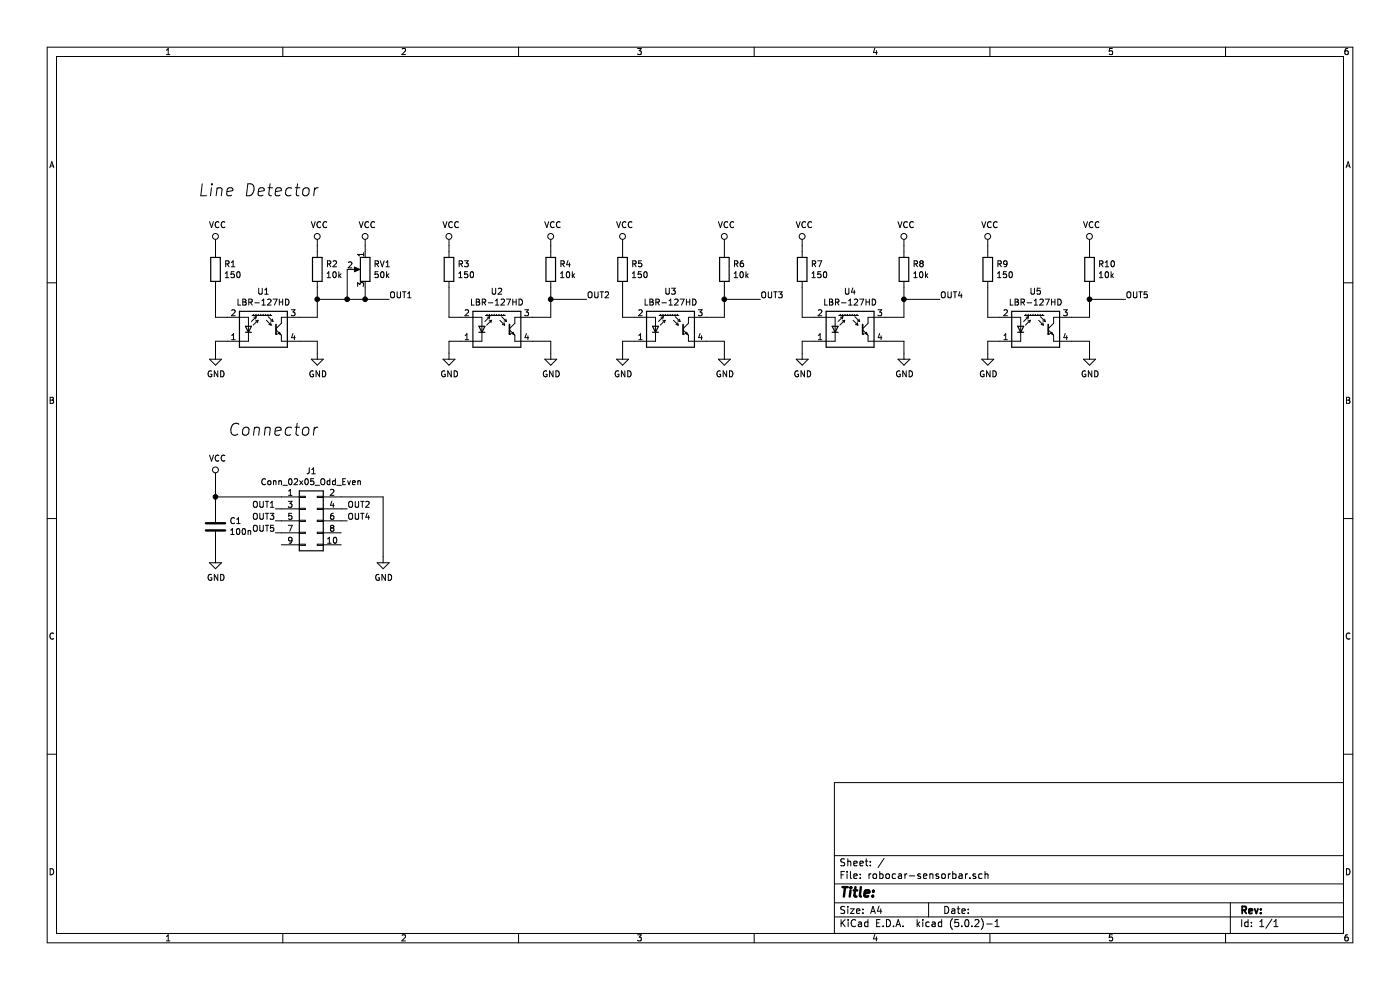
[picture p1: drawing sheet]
EESchema Schematic File Version 4
LIBS:robocar-sensorbar-cache
EELAYER 26 0
EELAYER END
$Descr A4 11693 8268
encoding utf-8
Sheet 1 1
Title ""
Date ""
Rev ""
Comp ""
Comment1 ""
Comment2 ""
Comment3 ""
Comment4 ""
$EndDescr
$Comp
L Sensor_Proximity:BPR-205 U1
U 1 1
P 2200 2750
F 0 "U1" H 2200 3067 50  0000 C CNN
F 1 "LBR-127HD" H 2200 2976 50  0000 C CNN
F 2 "photo-reflector:LBR-127HD" H 2200 2550 50  0001 C CNN
F 3 "http://www.ystone.com.tw/en/data/goods/IRPT/Photo%20Interrupters-Reflective%20Type.pdf" H 2200 2850 50  0001 C CNN
	1    2200 2750
	1    0    0    -1  
$EndComp
$Comp
L Device:R R1
U 1 1
P 1800 2250
F 0 "R1" H 1870 2296 50  0000 L CNN
F 1 "150" H 1870 2205 50  0000 L CNN
F 2 "Resistors_SMD:R_0603_HandSoldering" V 1730 2250 50  0001 C CNN
F 3 "~" H 1800 2250 50  0001 C CNN
	1    1800 2250
	1    0    0    -1  
$EndComp
$Comp
L Device:R R2
U 1 1
P 2650 2250
F 0 "R2" H 2720 2296 50  0000 L CNN
F 1 "10k" H 2720 2205 50  0000 L CNN
F 2 "Resistors_SMD:R_0603_HandSoldering" V 2580 2250 50  0001 C CNN
F 3 "~" H 2650 2250 50  0001 C CNN
	1    2650 2250
	1    0    0    -1  
$EndComp
$Comp
L power:GND #PWR0101
U 1 1
P 2650 2950
F 0 "#PWR0101" H 2650 2700 50  0001 C CNN
F 1 "GND" H 2655 2777 50  0000 C CNN
F 2 "" H 2650 2950 50  0001 C CNN
F 3 "" H 2650 2950 50  0001 C CNN
	1    2650 2950
	1    0    0    -1  
$EndComp
Wire Wire Line
	2650 2950 2650 2850
Wire Wire Line
	2650 2850 2500 2850
Wire Wire Line
	2500 2650 2650 2650
Wire Wire Line
	2650 2650 2650 2500
$Comp
L power:GND #PWR0102
U 1 1
P 1800 2950
F 0 "#PWR0102" H 1800 2700 50  0001 C CNN
F 1 "GND" H 1805 2777 50  0000 C CNN
F 2 "" H 1800 2950 50  0001 C CNN
F 3 "" H 1800 2950 50  0001 C CNN
	1    1800 2950
	1    0    0    -1  
$EndComp
Wire Wire Line
	1800 2950 1800 2850
Wire Wire Line
	1800 2850 1900 2850
Wire Wire Line
	1900 2650 1800 2650
Wire Wire Line
	1800 2650 1800 2400
Wire Wire Line
	2650 2100 2650 2050
Wire Wire Line
	1800 2100 1800 2050
Wire Wire Line
	2650 2500 2900 2500
Connection ~ 2650 2500
Wire Wire Line
	2650 2500 2650 2400
Text Label 3250 2500 0    50   ~ 0
OUT1
$Comp
L Sensor_Proximity:BPR-205 U2
U 1 1
P 4150 2750
F 0 "U2" H 4150 3067 50  0000 C CNN
F 1 "LBR-127HD" H 4150 2976 50  0000 C CNN
F 2 "photo-reflector:LBR-127HD" H 4150 2550 50  0001 C CNN
F 3 "http://www.ystone.com.tw/en/data/goods/IRPT/Photo%20Interrupters-Reflective%20Type.pdf" H 4150 2850 50  0001 C CNN
	1    4150 2750
	1    0    0    -1  
$EndComp
$Comp
L Device:R R3
U 1 1
P 3750 2250
F 0 "R3" H 3820 2296 50  0000 L CNN
F 1 "150" H 3820 2205 50  0000 L CNN
F 2 "Resistors_SMD:R_0603_HandSoldering" V 3680 2250 50  0001 C CNN
F 3 "~" H 3750 2250 50  0001 C CNN
	1    3750 2250
	1    0    0    -1  
$EndComp
$Comp
L Device:R R4
U 1 1
P 4600 2250
F 0 "R4" H 4670 2296 50  0000 L CNN
F 1 "10k" H 4670 2205 50  0000 L CNN
F 2 "Resistors_SMD:R_0603_HandSoldering" V 4530 2250 50  0001 C CNN
F 3 "~" H 4600 2250 50  0001 C CNN
	1    4600 2250
	1    0    0    -1  
$EndComp
$Comp
L power:GND #PWR0103
U 1 1
P 4600 2950
F 0 "#PWR0103" H 4600 2700 50  0001 C CNN
F 1 "GND" H 4605 2777 50  0000 C CNN
F 2 "" H 4600 2950 50  0001 C CNN
F 3 "" H 4600 2950 50  0001 C CNN
	1    4600 2950
	1    0    0    -1  
$EndComp
Wire Wire Line
	4600 2950 4600 2850
Wire Wire Line
	4600 2850 4450 2850
Wire Wire Line
	4450 2650 4600 2650
Wire Wire Line
	4600 2650 4600 2500
$Comp
L power:GND #PWR0104
U 1 1
P 3750 2950
F 0 "#PWR0104" H 3750 2700 50  0001 C CNN
F 1 "GND" H 3755 2777 50  0000 C CNN
F 2 "" H 3750 2950 50  0001 C CNN
F 3 "" H 3750 2950 50  0001 C CNN
	1    3750 2950
	1    0    0    -1  
$EndComp
Wire Wire Line
	3750 2950 3750 2850
Wire Wire Line
	3750 2850 3850 2850
Wire Wire Line
	3850 2650 3750 2650
Wire Wire Line
	3750 2650 3750 2400
Wire Wire Line
	4600 2100 4600 2050
Wire Wire Line
	3750 2100 3750 2050
Wire Wire Line
	4600 2500 4900 2500
Connection ~ 4600 2500
Wire Wire Line
	4600 2500 4600 2400
Text Label 4900 2500 0    50   ~ 0
OUT2
$Comp
L Device:R_POT RV1
U 1 1
P 3050 2250
F 0 "RV1" H 2981 2296 50  0000 R CNN
F 1 "50k" H 2981 2205 50  0000 R CNN
F 2 "Potentiometers:Potentiometer_Trimmer_Copal_CT-6EP" H 3050 2250 50  0001 C CNN
F 3 "~" H 3050 2250 50  0001 C CNN
	1    3050 2250
	-1   0    0    -1  
$EndComp
Wire Wire Line
	3050 2500 3050 2400
Connection ~ 3050 2500
Wire Wire Line
	3050 2500 3250 2500
Wire Wire Line
	3050 2050 3050 2100
Wire Wire Line
	2900 2250 2900 2500
Connection ~ 2900 2500
Wire Wire Line
	2900 2500 3050 2500
Text Notes 1650 1650 0    100  Italic 0
Line Detector
Text Notes 1900 3650 0    100  Italic 0
Connector
$Comp
L Connector_Generic:Conn_02x05_Odd_Even J1
U 1 1
P 2550 4350
F 0 "J1" H 2600 4767 50  0000 C CNN
F 1 "Conn_02x05_Odd_Even" H 2600 4676 50  0000 C CNN
F 2 "Pin_Headers:Pin_Header_Straight_2x05_Pitch2.54mm" H 2550 4350 50  0001 C CNN
F 3 "~" H 2550 4350 50  0001 C CNN
	1    2550 4350
	1    0    0    -1  
$EndComp
Wire Wire Line
	2350 4150 1800 4150
Wire Wire Line
	3200 4150 2850 4150
$Comp
L power:GND #PWR0105
U 1 1
P 3200 4650
F 0 "#PWR0105" H 3200 4400 50  0001 C CNN
F 1 "GND" H 3205 4477 50  0000 C CNN
F 2 "" H 3200 4650 50  0001 C CNN
F 3 "" H 3200 4650 50  0001 C CNN
	1    3200 4650
	1    0    0    -1  
$EndComp
Text Label 2300 4250 2    50   ~ 0
OUT1
Wire Wire Line
	2300 4250 2350 4250
Text Label 2300 4350 2    50   ~ 0
OUT3
Text Label 2300 4450 2    50   ~ 0
OUT5
Wire Wire Line
	2300 4450 2350 4450
Wire Wire Line
	2300 4350 2350 4350
Text Label 2900 4250 0    50   ~ 0
OUT2
Wire Wire Line
	2900 4250 2850 4250
Text Label 2900 4350 0    50   ~ 0
OUT4
Wire Wire Line
	2900 4350 2850 4350
Wire Wire Line
	3200 4150 3200 4650
$Comp
L Device:C C1
U 1 1
P 1800 4400
F 0 "C1" H 1685 4354 50  0000 R CNN
F 1 "100n" H 1685 4445 50  0000 R CNN
F 2 "Capacitors_SMD:C_0603_HandSoldering" H 1838 4250 50  0001 C CNN
F 3 "~" H 1800 4400 50  0001 C CNN
	1    1800 4400
	-1   0    0    1   
$EndComp
Wire Wire Line
	1800 4000 1800 4150
Connection ~ 1800 4150
Wire Wire Line
	1800 4150 1800 4250
$Comp
L power:GND #PWR0106
U 1 1
P 1800 4650
F 0 "#PWR0106" H 1800 4400 50  0001 C CNN
F 1 "GND" H 1805 4477 50  0000 C CNN
F 2 "" H 1800 4650 50  0001 C CNN
F 3 "" H 1800 4650 50  0001 C CNN
	1    1800 4650
	1    0    0    -1  
$EndComp
Wire Wire Line
	1800 4650 1800 4550
$Comp
L power:VCC #PWR0107
U 1 1
P 1800 4000
F 0 "#PWR0107" H 1800 3850 50  0001 C CNN
F 1 "VCC" H 1817 4173 50  0000 C CNN
F 2 "" H 1800 4000 50  0001 C CNN
F 3 "" H 1800 4000 50  0001 C CNN
	1    1800 4000
	1    0    0    -1  
$EndComp
$Comp
L power:VCC #PWR0108
U 1 1
P 2650 2050
F 0 "#PWR0108" H 2650 1900 50  0001 C CNN
F 1 "VCC" H 2667 2223 50  0000 C CNN
F 2 "" H 2650 2050 50  0001 C CNN
F 3 "" H 2650 2050 50  0001 C CNN
	1    2650 2050
	1    0    0    -1  
$EndComp
$Comp
L power:VCC #PWR0109
U 1 1
P 1800 2050
F 0 "#PWR0109" H 1800 1900 50  0001 C CNN
F 1 "VCC" H 1817 2223 50  0000 C CNN
F 2 "" H 1800 2050 50  0001 C CNN
F 3 "" H 1800 2050 50  0001 C CNN
	1    1800 2050
	1    0    0    -1  
$EndComp
$Comp
L power:VCC #PWR0110
U 1 1
P 3050 2050
F 0 "#PWR0110" H 3050 1900 50  0001 C CNN
F 1 "VCC" H 3067 2223 50  0000 C CNN
F 2 "" H 3050 2050 50  0001 C CNN
F 3 "" H 3050 2050 50  0001 C CNN
	1    3050 2050
	1    0    0    -1  
$EndComp
$Comp
L power:VCC #PWR0111
U 1 1
P 3750 2050
F 0 "#PWR0111" H 3750 1900 50  0001 C CNN
F 1 "VCC" H 3767 2223 50  0000 C CNN
F 2 "" H 3750 2050 50  0001 C CNN
F 3 "" H 3750 2050 50  0001 C CNN
	1    3750 2050
	1    0    0    -1  
$EndComp
$Comp
L power:VCC #PWR0112
U 1 1
P 4600 2050
F 0 "#PWR0112" H 4600 1900 50  0001 C CNN
F 1 "VCC" H 4617 2223 50  0000 C CNN
F 2 "" H 4600 2050 50  0001 C CNN
F 3 "" H 4600 2050 50  0001 C CNN
	1    4600 2050
	1    0    0    -1  
$EndComp
$Comp
L Sensor_Proximity:BPR-205 U3
U 1 1
P 5600 2750
F 0 "U3" H 5600 3067 50  0000 C CNN
F 1 "LBR-127HD" H 5600 2976 50  0000 C CNN
F 2 "photo-reflector:LBR-127HD" H 5600 2550 50  0001 C CNN
F 3 "http://www.ystone.com.tw/en/data/goods/IRPT/Photo%20Interrupters-Reflective%20Type.pdf" H 5600 2850 50  0001 C CNN
	1    5600 2750
	1    0    0    -1  
$EndComp
$Comp
L Device:R R5
U 1 1
P 5200 2250
F 0 "R5" H 5270 2296 50  0000 L CNN
F 1 "150" H 5270 2205 50  0000 L CNN
F 2 "Resistors_SMD:R_0603_HandSoldering" V 5130 2250 50  0001 C CNN
F 3 "~" H 5200 2250 50  0001 C CNN
	1    5200 2250
	1    0    0    -1  
$EndComp
$Comp
L Device:R R6
U 1 1
P 6050 2250
F 0 "R6" H 6120 2296 50  0000 L CNN
F 1 "10k" H 6120 2205 50  0000 L CNN
F 2 "Resistors_SMD:R_0603_HandSoldering" V 5980 2250 50  0001 C CNN
F 3 "~" H 6050 2250 50  0001 C CNN
	1    6050 2250
	1    0    0    -1  
$EndComp
$Comp
L power:GND #PWR0113
U 1 1
P 6050 2950
F 0 "#PWR0113" H 6050 2700 50  0001 C CNN
F 1 "GND" H 6055 2777 50  0000 C CNN
F 2 "" H 6050 2950 50  0001 C CNN
F 3 "" H 6050 2950 50  0001 C CNN
	1    6050 2950
	1    0    0    -1  
$EndComp
Wire Wire Line
	6050 2950 6050 2850
Wire Wire Line
	6050 2850 5900 2850
Wire Wire Line
	5900 2650 6050 2650
Wire Wire Line
	6050 2650 6050 2500
$Comp
L power:GND #PWR0114
U 1 1
P 5200 2950
F 0 "#PWR0114" H 5200 2700 50  0001 C CNN
F 1 "GND" H 5205 2777 50  0000 C CNN
F 2 "" H 5200 2950 50  0001 C CNN
F 3 "" H 5200 2950 50  0001 C CNN
	1    5200 2950
	1    0    0    -1  
$EndComp
Wire Wire Line
	5200 2950 5200 2850
Wire Wire Line
	5200 2850 5300 2850
Wire Wire Line
	5300 2650 5200 2650
Wire Wire Line
	5200 2650 5200 2400
Wire Wire Line
	6050 2100 6050 2050
Wire Wire Line
	5200 2100 5200 2050
Wire Wire Line
	6050 2500 6350 2500
Connection ~ 6050 2500
Wire Wire Line
	6050 2500 6050 2400
Text Label 6350 2500 0    50   ~ 0
OUT3
$Comp
L power:VCC #PWR0115
U 1 1
P 5200 2050
F 0 "#PWR0115" H 5200 1900 50  0001 C CNN
F 1 "VCC" H 5217 2223 50  0000 C CNN
F 2 "" H 5200 2050 50  0001 C CNN
F 3 "" H 5200 2050 50  0001 C CNN
	1    5200 2050
	1    0    0    -1  
$EndComp
$Comp
L power:VCC #PWR0116
U 1 1
P 6050 2050
F 0 "#PWR0116" H 6050 1900 50  0001 C CNN
F 1 "VCC" H 6067 2223 50  0000 C CNN
F 2 "" H 6050 2050 50  0001 C CNN
F 3 "" H 6050 2050 50  0001 C CNN
	1    6050 2050
	1    0    0    -1  
$EndComp
$Comp
L Sensor_Proximity:BPR-205 U4
U 1 1
P 7100 2750
F 0 "U4" H 7100 3067 50  0000 C CNN
F 1 "LBR-127HD" H 7100 2976 50  0000 C CNN
F 2 "photo-reflector:LBR-127HD" H 7100 2550 50  0001 C CNN
F 3 "http://www.ystone.com.tw/en/data/goods/IRPT/Photo%20Interrupters-Reflective%20Type.pdf" H 7100 2850 50  0001 C CNN
	1    7100 2750
	1    0    0    -1  
$EndComp
$Comp
L Device:R R7
U 1 1
P 6700 2250
F 0 "R7" H 6770 2296 50  0000 L CNN
F 1 "150" H 6770 2205 50  0000 L CNN
F 2 "Resistors_SMD:R_0603_HandSoldering" V 6630 2250 50  0001 C CNN
F 3 "~" H 6700 2250 50  0001 C CNN
	1    6700 2250
	1    0    0    -1  
$EndComp
$Comp
L Device:R R8
U 1 1
P 7550 2250
F 0 "R8" H 7620 2296 50  0000 L CNN
F 1 "10k" H 7620 2205 50  0000 L CNN
F 2 "Resistors_SMD:R_0603_HandSoldering" V 7480 2250 50  0001 C CNN
F 3 "~" H 7550 2250 50  0001 C CNN
	1    7550 2250
	1    0    0    -1  
$EndComp
$Comp
L power:GND #PWR0117
U 1 1
P 7550 2950
F 0 "#PWR0117" H 7550 2700 50  0001 C CNN
F 1 "GND" H 7555 2777 50  0000 C CNN
F 2 "" H 7550 2950 50  0001 C CNN
F 3 "" H 7550 2950 50  0001 C CNN
	1    7550 2950
	1    0    0    -1  
$EndComp
Wire Wire Line
	7550 2950 7550 2850
Wire Wire Line
	7550 2850 7400 2850
Wire Wire Line
	7400 2650 7550 2650
Wire Wire Line
	7550 2650 7550 2500
$Comp
L power:GND #PWR0118
U 1 1
P 6700 2950
F 0 "#PWR0118" H 6700 2700 50  0001 C CNN
F 1 "GND" H 6705 2777 50  0000 C CNN
F 2 "" H 6700 2950 50  0001 C CNN
F 3 "" H 6700 2950 50  0001 C CNN
	1    6700 2950
	1    0    0    -1  
$EndComp
Wire Wire Line
	6700 2950 6700 2850
Wire Wire Line
	6700 2850 6800 2850
Wire Wire Line
	6800 2650 6700 2650
Wire Wire Line
	6700 2650 6700 2400
Wire Wire Line
	7550 2100 7550 2050
Wire Wire Line
	6700 2100 6700 2050
Wire Wire Line
	7550 2500 7850 2500
Connection ~ 7550 2500
Wire Wire Line
	7550 2500 7550 2400
Text Label 7850 2500 0    50   ~ 0
OUT4
$Comp
L power:VCC #PWR0119
U 1 1
P 6700 2050
F 0 "#PWR0119" H 6700 1900 50  0001 C CNN
F 1 "VCC" H 6717 2223 50  0000 C CNN
F 2 "" H 6700 2050 50  0001 C CNN
F 3 "" H 6700 2050 50  0001 C CNN
	1    6700 2050
	1    0    0    -1  
$EndComp
$Comp
L power:VCC #PWR0120
U 1 1
P 7550 2050
F 0 "#PWR0120" H 7550 1900 50  0001 C CNN
F 1 "VCC" H 7567 2223 50  0000 C CNN
F 2 "" H 7550 2050 50  0001 C CNN
F 3 "" H 7550 2050 50  0001 C CNN
	1    7550 2050
	1    0    0    -1  
$EndComp
$Comp
L Sensor_Proximity:BPR-205 U5
U 1 1
P 8650 2750
F 0 "U5" H 8650 3067 50  0000 C CNN
F 1 "LBR-127HD" H 8650 2976 50  0000 C CNN
F 2 "photo-reflector:LBR-127HD" H 8650 2550 50  0001 C CNN
F 3 "http://www.ystone.com.tw/en/data/goods/IRPT/Photo%20Interrupters-Reflective%20Type.pdf" H 8650 2850 50  0001 C CNN
	1    8650 2750
	1    0    0    -1  
$EndComp
$Comp
L Device:R R9
U 1 1
P 8250 2250
F 0 "R9" H 8320 2296 50  0000 L CNN
F 1 "150" H 8320 2205 50  0000 L CNN
F 2 "Resistors_SMD:R_0603_HandSoldering" V 8180 2250 50  0001 C CNN
F 3 "~" H 8250 2250 50  0001 C CNN
	1    8250 2250
	1    0    0    -1  
$EndComp
$Comp
L Device:R R10
U 1 1
P 9100 2250
F 0 "R10" H 9170 2296 50  0000 L CNN
F 1 "10k" H 9170 2205 50  0000 L CNN
F 2 "Resistors_SMD:R_0603_HandSoldering" V 9030 2250 50  0001 C CNN
F 3 "~" H 9100 2250 50  0001 C CNN
	1    9100 2250
	1    0    0    -1  
$EndComp
$Comp
L power:GND #PWR0121
U 1 1
P 9100 2950
F 0 "#PWR0121" H 9100 2700 50  0001 C CNN
F 1 "GND" H 9105 2777 50  0000 C CNN
F 2 "" H 9100 2950 50  0001 C CNN
F 3 "" H 9100 2950 50  0001 C CNN
	1    9100 2950
	1    0    0    -1  
$EndComp
Wire Wire Line
	9100 2950 9100 2850
Wire Wire Line
	9100 2850 8950 2850
Wire Wire Line
	8950 2650 9100 2650
Wire Wire Line
	9100 2650 9100 2500
$Comp
L power:GND #PWR0122
U 1 1
P 8250 2950
F 0 "#PWR0122" H 8250 2700 50  0001 C CNN
F 1 "GND" H 8255 2777 50  0000 C CNN
F 2 "" H 8250 2950 50  0001 C CNN
F 3 "" H 8250 2950 50  0001 C CNN
	1    8250 2950
	1    0    0    -1  
$EndComp
Wire Wire Line
	8250 2950 8250 2850
Wire Wire Line
	8250 2850 8350 2850
Wire Wire Line
	8350 2650 8250 2650
Wire Wire Line
	8250 2650 8250 2400
Wire Wire Line
	9100 2100 9100 2050
Wire Wire Line
	8250 2100 8250 2050
Wire Wire Line
	9100 2500 9400 2500
Connection ~ 9100 2500
Wire Wire Line
	9100 2500 9100 2400
Text Label 9400 2500 0    50   ~ 0
OUT5
$Comp
L power:VCC #PWR0123
U 1 1
P 8250 2050
F 0 "#PWR0123" H 8250 1900 50  0001 C CNN
F 1 "VCC" H 8267 2223 50  0000 C CNN
F 2 "" H 8250 2050 50  0001 C CNN
F 3 "" H 8250 2050 50  0001 C CNN
	1    8250 2050
	1    0    0    -1  
$EndComp
$Comp
L power:VCC #PWR0124
U 1 1
P 9100 2050
F 0 "#PWR0124" H 9100 1900 50  0001 C CNN
F 1 "VCC" H 9117 2223 50  0000 C CNN
F 2 "" H 9100 2050 50  0001 C CNN
F 3 "" H 9100 2050 50  0001 C CNN
	1    9100 2050
	1    0    0    -1  
$EndComp
$EndSCHEMATC
